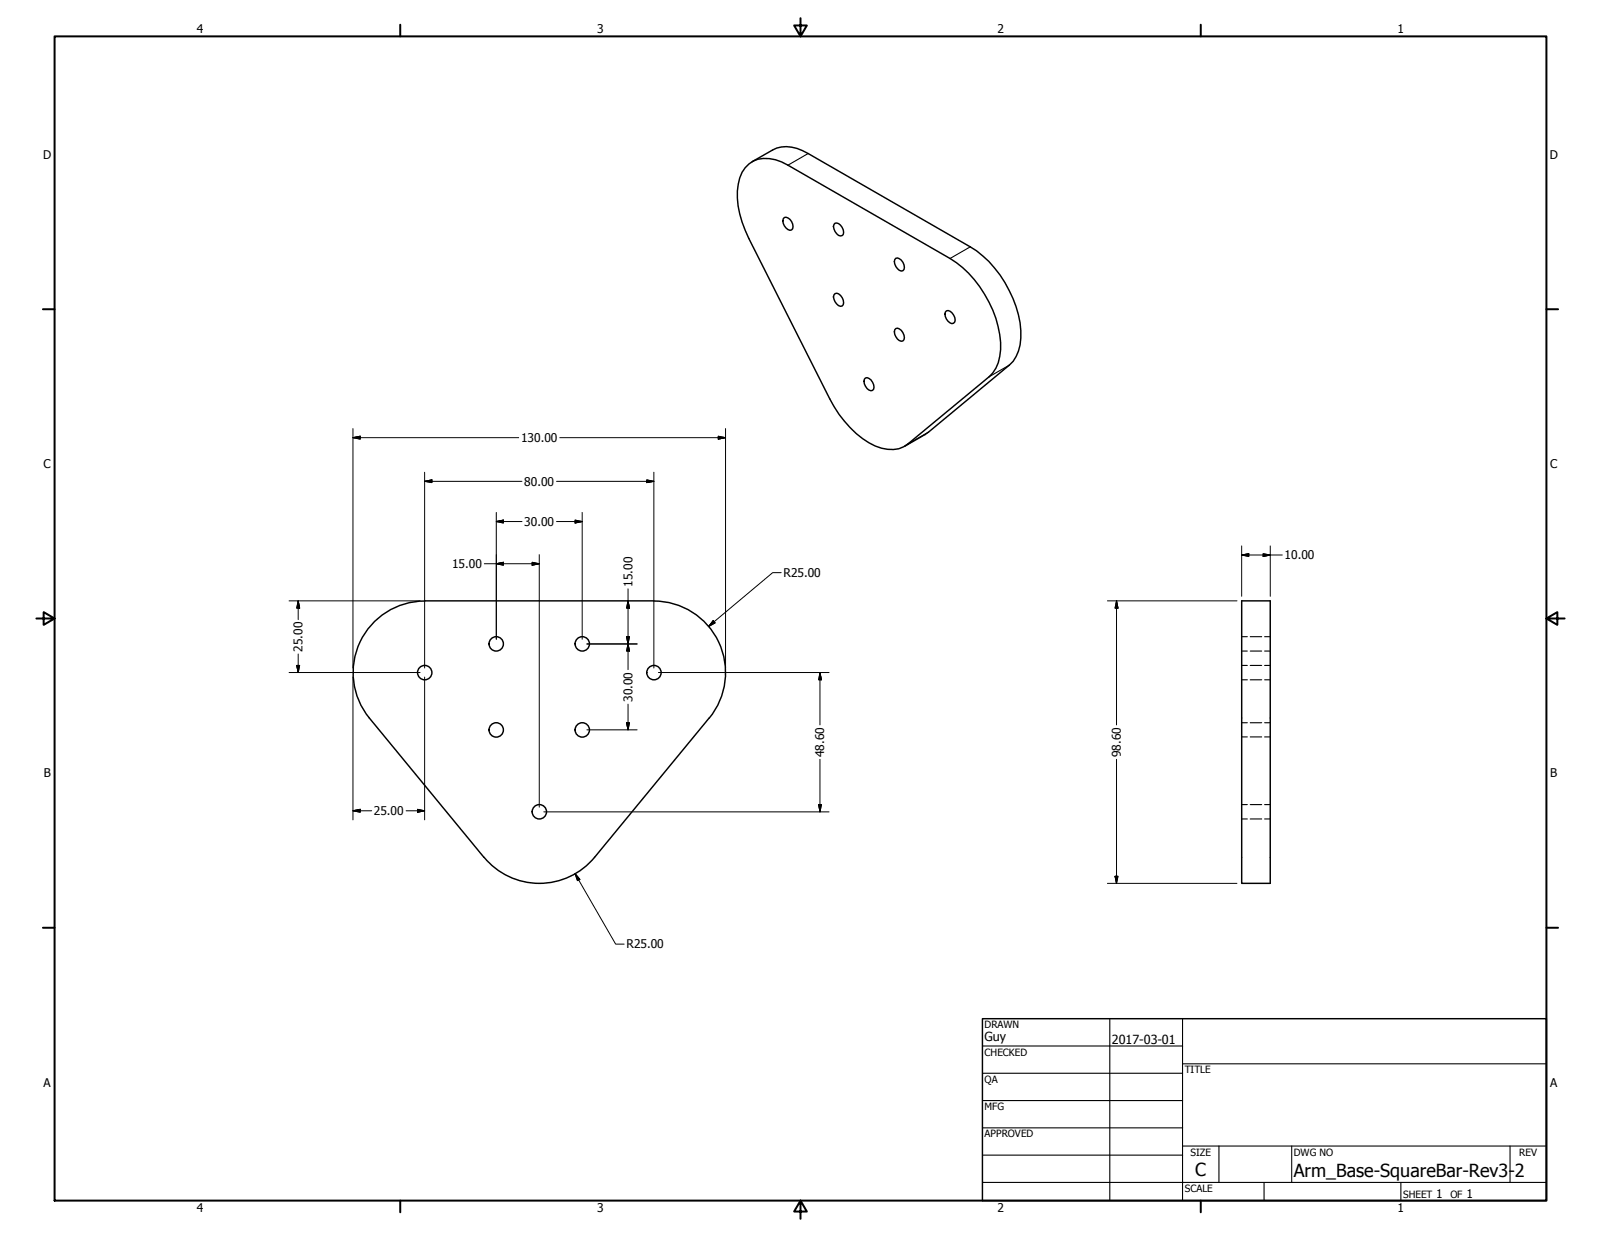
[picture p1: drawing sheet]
<svg xmlns="http://www.w3.org/2000/svg" width="559mm" height="432mm" viewBox="0 0 559 432" stroke-linecap="round" stroke-linejoin="round" font-family="sans-serif">
<!-- layer: Visible (ANSI) -->
<g fill="none" stroke="#000" stroke-width=".51">
<path d="M282.1 53.6l56.5 32.6M273.7 75.9a2.86 2.86 0 0 1 2.6 4.4 3 3 0 0 1-2.9-3.9zM291.5 77.9a3 3 0 0 1 2.8 4l-.4 .3a2.01 2.01 0 0 1-2.4-1.4 2.09 2.09 0 0 1 0-2.9zM312.7 90.2a2.93 2.93 0 0 1 2.8 3.8l-.3 .5a2.46 2.46 0 0 1-2.9-2.4v-1.5zM291.5 102.5a2.93 2.93 0 0 1 2.8 3.9l-.4 .4a2.46 2.46 0 0 1-2.8-2.3l-.2-.9zM312.7 114.7a2.93 2.93 0 0 1 2.8 3.9l-.3 .4a2.93 2.93 0 0 1-2.9-3.9zM330.3 108.5a2.99 2.99 0 0 1 2.9 3.9l-.4 .4a2.51 2.51 0 0 1-2.9-2.3v-1.5zM302.1 132a2.93 2.93 0 0 1 2.8 3.8l-.4 .5a2.93 2.93 0 0 1-2.8-3.9zM228.2 209.7l-80 .1a25 25 0 0 0-22.6 14.3 25 25 0 0 0 3.3 26.6M228.3 209.8a25 25 0 0 1 22.5 14.3 25 25 0 0 1-3.3 26.6M433.4 209.7h10v98.7h-10zM128.9 250.6l40 48.7"/>
<path d="M247.5 250.6l-40 48.7M169 299.2a25 25 0 0 0 38.5 .1"/>
<circle cx="148.2" cy="234.8" r="2.51"/>
<circle cx="173.2" cy="224.8" r="2.51"/>
<circle cx="203.2" cy="224.8" r="2.51"/>
<circle cx="228.3" cy="234.8" r="2.51"/>
<circle cx="173.2" cy="254.8" r="2.51"/>
<circle cx="203.2" cy="254.8" r="2.51"/>
<circle cx="188.2" cy="283.4" r="2.51"/>
</g>
<!-- layer: Hidden (ANSI) -->
<g fill="none" stroke="#000" stroke-width=".38">
<path d="M433.4 222.2h2M433.4 227.3h2M433.4 232.3h2M433.4 237.3h2M436.4 222.2h4M436.4 227.3h4M436.4 232.3h4M436.4 237.3h4M441.4 222.2h2M441.4 227.3h2M441.4 232.3h2M441.4 237.3h2"/>
<path d="M433.4 252.3h2M433.4 257.2h2M436.4 252.3h4M436.4 257.2h4M441.4 252.3h2M441.4 257.2h2M433.4 280.9h2M433.4 285.9h2M436.4 280.9h4M436.4 285.9h4M441.4 280.9h2M441.4 285.9h2"/>
</g>
<!-- layer: Visible Narrow (ANSI) -->
<path d="M282.1 53.6l-7.1 4.1M338.6 86.2l-7 4M352.3 127.4l-7.1 4.1M324 150.9l-7.1 4" fill="none" stroke="#000" stroke-width=".38"/>
<path d="M260.1 58.5a9.4 9.4 0 0 1 10.5-2.7l4.4 1.9 56.6 32.5a39 39 0 0 1 17.6 31.8 13.3 13.3 0 0 1-4 9.5l-28.3 23.4a10.8 10.8 0 0 1-11.4 .8 36.1 36.1 0 0 1-15.9-16.4l-28.2-56.1a32.1 32.1 0 0 1-3.7-18.9l.5-2.2 .8-2zM282.1 53.6a12.6 12.6 0 0 0-12.5-1.2l-7.1 4.1M338.6 86.2a39.2 39.2 0 0 1 17.7 29.2 14.2 14.2 0 0 1-4 12l-28.3 23.5-8.2 4.9" fill="none" stroke="#000" stroke-width=".51"/>
<!-- layer: Border (ANSI) -->
<g fill="none" stroke="#000" stroke-width=".7">
<path d="M19 12.7h520.8v406.4h-520.8zM139.7 8.6v4.1M279.4 6.3v6.4l-2.2-3.8h4.4l-2.2 3.8M419.1 8.6v4.1M15 107.9h4M539.8 107.9h4M12.7 215.9h6.3l-3.8-2.2v4.4l3.8-2.2M539.8 215.9l3.8 2.2v-4.4l-3.8 2.2h6.3M15 323.8h4M539.8 323.8h4M139.7 419.1v4.1M279.4 419.1l2.2 3.8h-4.4l2.2-3.8v6.3"/>
<path d="M419.1 419.1v4.1"/>
</g>
<!-- layer: Title (ANSI) -->
<g fill="none" stroke="#000" stroke-width=".38">
<path d="M387.3 355.6v63.5M412.7 355.6v63.5M342.9 365.1h69.8M342.9 374.6h69.8M412.7 371.3h127.1M342.9 384.2h69.8M342.9 393.7h69.8M342.9 412.7h196.9M342.9 403.2h69.8M412.7 400h127.1M425.4 400v12.7M441.2 412.7v6.4"/>
<path d="M450.8 400v12.7M488.9 412.7v6.4M527 400v12.7"/>
</g>
<path d="M342.9 355.6h196.9v63.5h-196.9z" fill="none" stroke="#000" stroke-width=".51"/>
<!-- layer: Dimension (ANSI) -->
<g fill="none" stroke="#000" stroke-width=".35">
<path d="M123.2 152.8l2.5-.5v1zM123.2 152.8h57.8M123.2 149.6v83.6M195.4 152.8h57.8M250.7 152.3l2.5 .5-2.5 .5zM253.2 149.6v83.6M148.2 168l2.5-.5v1zM148.2 168h34M148.2 164.8v68.4M173.2 178.9v44.2M194.2 168h34M203.2 178.9v44.2"/>
<path d="M225.7 167.5l2.5 .5-2.5 .5zM228.2 164.8v68.4M169 196.8h19.2M173.2 182.1l2.5-.6v1.1zM173.2 196.8l2.5-.5v1zM173.2 182.1h9M185.7 196.3l2.5 .5-2.5 .5zM188.2 193.6v88.1M194.2 182.1h9M200.7 181.5l2.5 .6-2.5 .5zM272.7 199.9h-3l-22.4 18.8M433.4 193.7l2.5-.4v.9z"/>
<path d="M433.4 193.7h14.1M433.4 190.6v17.6M440.9 193.3l2.5 .4-2.5 .5zM443.4 190.6v17.6M100.9 209.7h45.7M104.1 209.7l.5 2.6h-1zM104.1 209.7v6.6M219.2 209.7l.5 2.6h-1zM219.2 205.5v28.2M248.9 216.7l.7 .7-2.3 1.3zM386.5 209.7h45.2M389.7 209.7l.5 2.6h-1z"/>
<path d="M389.7 209.7v43.3M100.9 234.8h45.7M103.6 232.3h1l-.5 2.5zM104.1 228.3v6.5M123.2 236.3v49.9M148.2 236.3v49.9M204.9 224.8h17.5M218.7 222.2h1l-.5 2.6zM219.2 224.8l.5 2.5h-1zM229.8 234.8h59.6M286.2 234.8l.5 2.5h-.9zM286.2 234.8v18.2"/>
<path d="M204.9 254.8h17.5M218.7 252.3h1l-.5 2.5zM219.2 245.8v9M286.2 265v18.4M389.7 265v43.4M123.2 283l2.5-.5v1zM123.2 283h6.5M141.7 283h6.5M145.7 282.5l2.5 .5-2.5 .5zM189.8 283.4h99.6M285.8 280.9h.9l-.5 2.5zM200.7 305l1.7 2-.9 .4z"/>
<path d="M200.7 305l14.2 24.6h3M386.5 308.4h45.2M389.2 305.9h1l-.5 2.5z"/>
</g>
<g fill="#000" stroke="#000" stroke-width=".35">
<path d="M123.2 152.8l2.5-.5zM123.2 152.8l2.5-.5v1zM250.7 153.3l2.5-.5zM250.7 152.3l2.5 .5-2.5 .5zM148.2 168l2.5-.5zM148.2 168l2.5-.5v1zM225.7 168.5l2.5-.5zM225.7 167.5l2.5 .5-2.5 .5zM173.2 182.1l2.5-.6zM173.2 182.1l2.5-.6v1.1zM173.2 196.8l2.5-.5zM173.2 196.8l2.5-.5v1z"/>
<path d="M185.7 197.3l2.5-.5zM185.7 196.3l2.5 .5-2.5 .5zM200.7 182.6l2.5-.5zM200.7 181.5l2.5 .6-2.5 .5zM433.4 193.7l2.5-.4zM433.4 193.7l2.5-.4v.9zM440.9 194.2l2.5-.5zM440.9 193.3l2.5 .4-2.5 .5zM104.1 209.7l.5 2.6zM104.1 209.7l.5 2.6h-1zM219.2 209.7l.5 2.6zM219.2 209.7l.5 2.6h-1z"/>
<path d="M248.9 216.7l-1.6 2zM248.9 216.7l.7 .7-2.3 1.3zM389.7 209.7l.5 2.6zM389.7 209.7l.5 2.6h-1zM103.6 232.3l.5 2.5zM103.6 232.3h1l-.5 2.5zM218.7 222.2l.5 2.6zM218.7 222.2h1l-.5 2.6zM219.2 224.8l.5 2.5zM219.2 224.8l.5 2.5h-1zM286.2 234.8l.5 2.5zM286.2 234.8l.5 2.5h-.9z"/>
<path d="M218.7 252.3l.5 2.5zM218.7 252.3h1l-.5 2.5zM123.2 283l2.5-.5zM123.2 283l2.5-.5v1zM145.7 283.5l2.5-.5zM145.7 282.5l2.5 .5-2.5 .5zM285.8 280.9l.4 2.5zM285.8 280.9h.9l-.5 2.5zM200.7 305l1.7 2zM200.7 305l1.7 2-.9 .4zM389.2 305.9l.5 2.5zM389.2 305.9h1l-.5 2.5z"/>
</g>
<g font-size="6.3">
<text x="417.2" y="410.6">C</text>
<text x="451.6" y="410.7">Arm_Base-SquareBar-Rev3-</text>
<text x="528.7" y="410.7">2</text>
</g>
<g font-size="4.4">
<text x="343.7" y="363.5">Guy</text>
<text x="388.1" y="364.3">2017-03-01</text>
</g>
<g font-size="4.2">
<text x="68.7" y="11.7">4</text>
<text x="208.4" y="11.7">3</text>
<text x="348.1" y="11.7">2</text>
<text x="487.8" y="11.7">1</text>
<text x="15.1" y="55.5">D</text>
<text x="540.9" y="55.5">D</text>
<text x="181.9" y="154.3">130.00</text>
<text x="15.2" y="163.4">C</text>
<text x="541" y="163.4">C</text>
<text x="183" y="169.5">80.00</text>
<text x="183" y="183.6">30.00</text>
<text x="448.4" y="195.3">10.00</text>
<text x="157.8" y="198.3">15.00</text>
<text x="273.5" y="201.4">R25.00</text>
<text x="220.7" y="204.8" transform="rotate(-90 220.7 204.8)">15.00</text>
<text x="105.6" y="227.5" transform="rotate(-90 105.6 227.5)">25.00</text>
<text x="220.7" y="245" transform="rotate(-90 220.7 245)">30.00</text>
<text x="287.7" y="264.3" transform="rotate(-90 287.7 264.3)">48.60</text>
<text x="391.2" y="264.3" transform="rotate(-90 391.2 264.3)">98.60</text>
<text x="15.3" y="271.4">B</text>
<text x="541.1" y="271.4">B</text>
<text x="130.5" y="284.5">25.00</text>
<text x="218.7" y="331.1">R25.00</text>
<text x="15.2" y="379.3">A</text>
<text x="541" y="379.3">A</text>
<text x="501.3" y="418.3">1</text>
<text x="511.8" y="418.3">1</text>
<text x="68.7" y="423.2">4</text>
<text x="208.4" y="423.2">3</text>
<text x="348.1" y="423.2">2</text>
<text x="487.8" y="423.2">1</text>
</g>
<g font-size="3.5">
<text x="343.7" y="358.9">DRAWN</text>
<text x="343.7" y="368.5">CHECKED</text>
<text x="413.5" y="374.6">TITLE</text>
<text x="343.7" y="378">QA</text>
<text x="343.7" y="387.5">MFG</text>
<text x="343.7" y="397.1">APPROVED</text>
<text x="415.5" y="403.4">SIZE</text>
<text x="451.6" y="403.4">DWG NO</text>
<text x="530.3" y="403.4">REV</text>
<text x="413.5" y="416.1">SCALE</text>
<text x="489.7" y="418.3">SHEET</text>
<text x="506.2" y="418.3">OF</text>
</g>
</svg>
